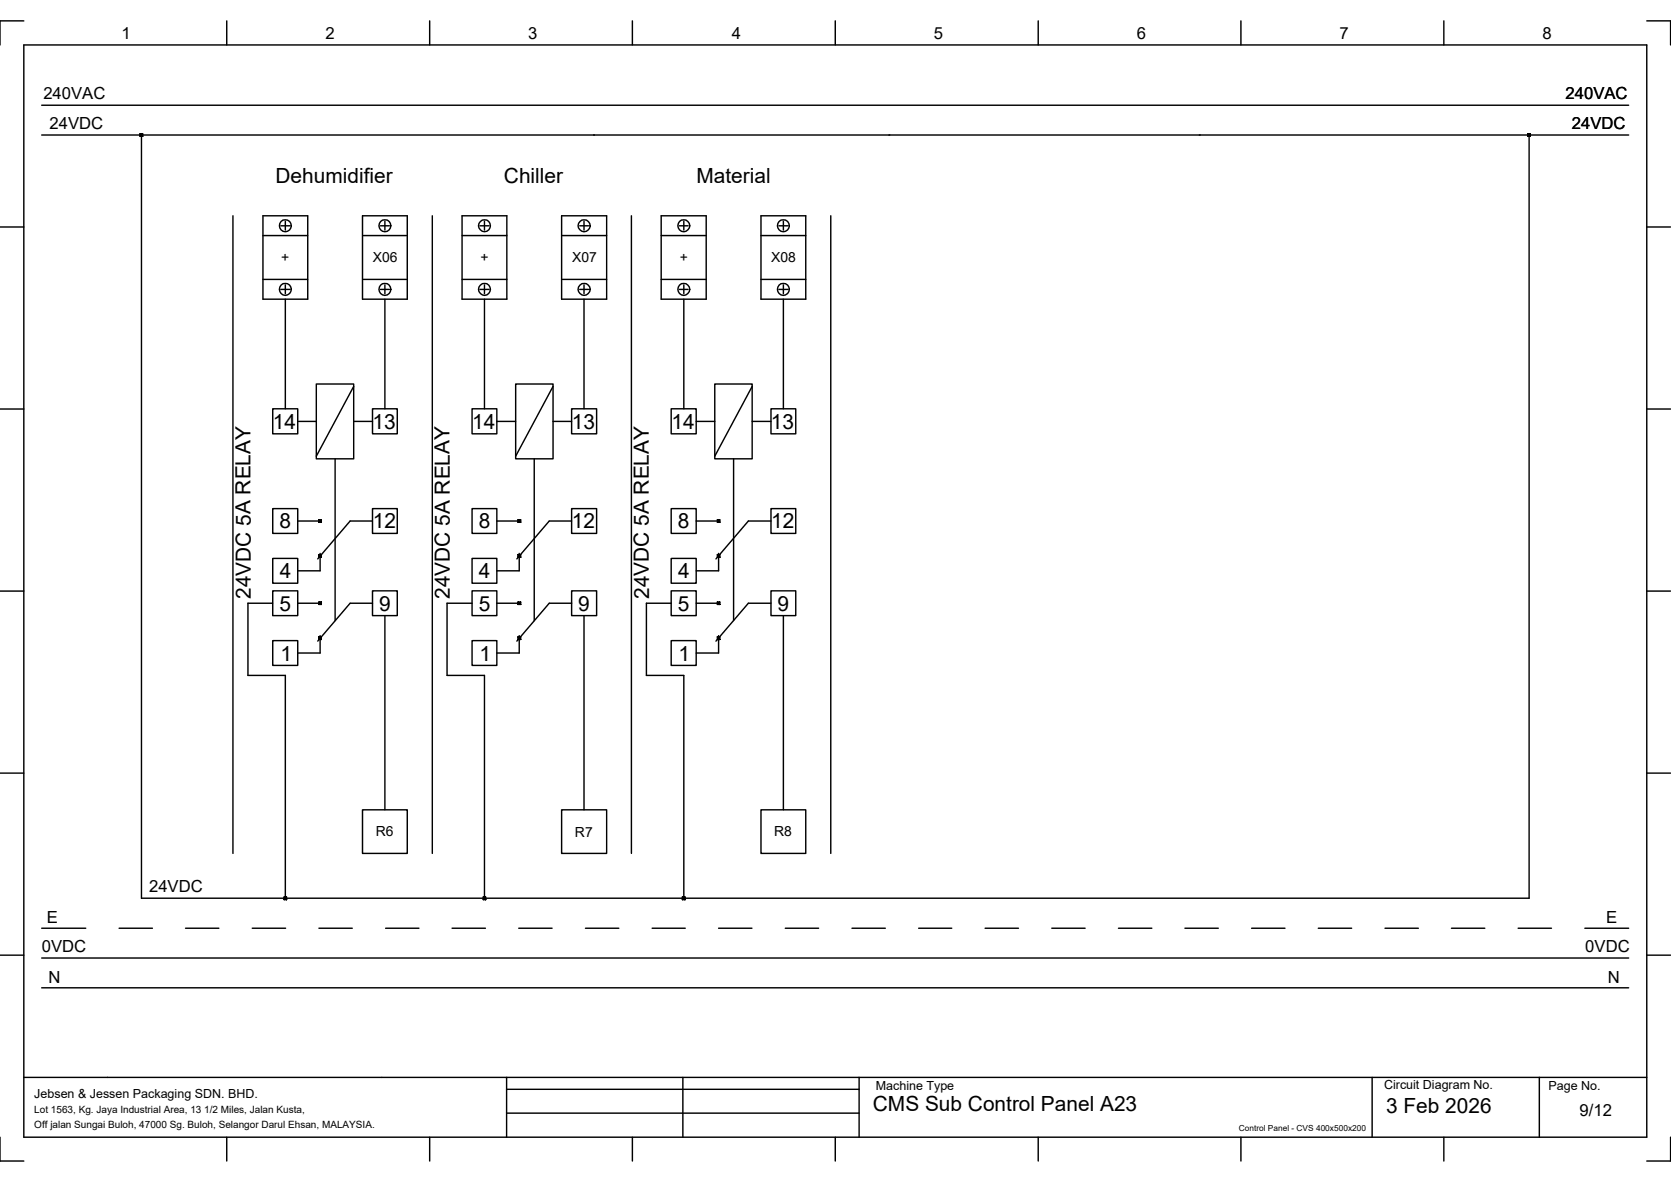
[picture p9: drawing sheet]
<svg xmlns="http://www.w3.org/2000/svg" width="297mm" height="210mm" viewBox="0 0 297 210" stroke-linecap="round" stroke-linejoin="round" font-family="sans-serif">
<g fill="none" stroke="#000" stroke-width=".25">
<path d="M4.2 8h288.5v194h-288.5zM4.2 3.7h-4.2v4.3M7.4 18.7h282.1M40.3 3.7v4.3M76.4 3.7v4.3M112.4 3.7v4.3M148.5 3.7v4.3M184.5 3.7v4.3M220.6 3.7v4.3M256.6 3.7v4.3M292.7 3.7h4.2v4.3M7.4 24h282.1"/>
<path d="M24.9 23.8h.5v.4h-.5zM24.9 23.8l.5 .4M25.1 24v135.6h246.7v-135.6M25.4 23.8l-.5 .4M41.4 38.3v113.3M46.7 38.3h8v14.9h-8zM50.7 39.3v1.6M64.4 38.3h8v14.9h-8zM68.4 39.3v1.6M76.8 38.3v113.3M82.1 38.3h8v14.9h-8zM86.1 39.3v1.6"/>
<path d="M99.8 38.3h8v14.9h-8zM103.8 39.3v1.6M112.2 38.3v113.3M117.5 38.3h8v14.9h-8zM121.5 39.3v1.6M135.3 38.3h7.9v14.9h-7.9zM139.2 39.3v1.6M147.7 38.3v113.3M271.6 23.8h.4v.4h-.4zM271.6 23.8l.4 .4M272 23.8l-.4 .4M0 40.3h4.2"/>
<path d="M46.7 49.6h8M46.7 41.9h8M49.9 51.4h1.6M49.9 40.1h1.6M50.7 50.6v1.6M50.7 53.2v19.4M64.4 49.6h8M64.4 41.9h8M67.6 51.4h1.6M67.6 40.1h1.6M68.4 50.6v1.6M68.4 53.2v19.4"/>
<path d="M82.1 49.6h8M82.1 41.9h8M85.3 51.4h1.6M85.3 40.1h1.6M86.1 50.6v1.6M86.1 53.2v19.4M99.8 49.6h8M99.8 41.9h8M103 51.4h1.6M103 40.1h1.6M103.8 50.6v1.6M103.8 53.2v19.4"/>
<path d="M117.5 49.6h8M117.5 41.9h8M120.7 51.4h1.6M120.7 40.1h1.6M121.5 50.6v1.6M121.5 53.2v19.4M135.3 49.6h7.9M135.3 41.9h7.9M138.4 51.4h1.6M138.4 40.1h1.6M139.2 50.6v1.6M139.2 53.2v19.4"/>
<path d="M292.7 40.3h4.2M0 72.7h4.2M48.5 72.6h4.4v4.5h-4.4zM52.9 74.9h3.3M56.2 68.2h6.7v13.3h-6.7zM62.9 68.6l-6.7 12.5M62.9 74.9h3.3M66.2 72.6h4.4v4.5h-4.4zM83.9 72.6h4.4v4.5h-4.4zM88.3 74.9h3.4M91.7 68.2h6.6v13.3h-6.6zM98.3 74.9h3.3"/>
<path d="M98.3 68.6l-6.6 12.5M101.6 72.6h4.4v4.5h-4.4zM119.3 72.6h4.4v4.5h-4.4zM123.7 74.9h3.3M127 68.2h6.7v13.3h-6.7zM133.7 74.9h3.3M133.7 68.6l-6.7 12.5M137 72.6h4.4v4.5h-4.4zM292.7 72.7h4.2M48.5 90.4h4.4v4.4h-4.4zM48.5 99.2h4.4v4.4h-4.4zM52.9 92.6h4"/>
<path d="M56.7 98.5h.4v.5h-.4zM56.7 92.4h.4v.4h-.4zM56.7 98.5l.4 .5M56.7 92.4l.4 .4M56.9 98.3v3.1h-4M57.1 98.5l-.4 .5M57.1 92.4l-.4 .4M59.6 81.5v28.8M66.2 90.4h4.4v4.4h-4.4zM66.2 92.6h-4l-5.7 6.7M83.9 90.4h4.4v4.4h-4.4zM83.9 99.2h4.4v4.4h-4.4z"/>
<path d="M88.3 92.6h4M92.1 98.5h.4v.5h-.4zM92.1 92.4h.4v.4h-.4zM92.1 98.5l.4 .5M92.1 92.4l.4 .4M92.3 98.3v3.1h-4M92.5 98.5l-.4 .5M92.5 92.4l-.4 .4M95 81.5v28.8M101.6 90.4h4.4v4.4h-4.4zM101.6 92.6h-4l-5.7 6.7M119.3 90.4h4.4v4.4h-4.4z"/>
<path d="M119.3 99.2h4.4v4.4h-4.4zM123.7 92.6h4M127.5 98.5h.4v.5h-.4zM127.5 92.4h.4v.4h-.4zM127.5 98.5l.4 .5M127.5 92.4l.4 .4M127.7 98.3v3.1h-4M127.9 98.5l-.4 .5M127.9 92.4l-.4 .4M130.4 81.5v28.8M137 90.4h4.4v4.4h-4.4zM137 92.6h-4l-5.7 6.7"/>
<path d="M0 105h4.2M48.5 105h4.4v4.4h-4.4zM48.5 113.8h4.4v4.4h-4.4zM48.5 107.2h-4.4v12.8h6.6v39.6M52.9 107.2h4M56.7 113.1h.4v.5h-.4zM56.7 107h.4v.4h-.4zM56.7 113.1l.4 .5M56.7 107l.4 .4M56.9 112.9v3.1h-4M57.1 113.1l-.4 .5M57.1 107l-.4 .4"/>
<path d="M66.2 105h4.4v4.4h-4.4zM66.2 107.2h-4l-5.7 6.7M68.4 109.4v34.5M83.9 105h4.4v4.4h-4.4zM83.9 113.8h4.4v4.4h-4.4zM83.9 107.2h-4.4v12.8h6.6v39.6M88.3 107.2h4M92.1 113.1h.4v.5h-.4zM92.1 107h.4v.4h-.4zM92.1 113.1l.4 .5M92.1 107l.4 .4M92.3 112.9v3.1h-4"/>
<path d="M92.5 113.1l-.4 .5M92.5 107l-.4 .4M101.6 105h4.4v4.4h-4.4zM101.6 107.2h-4l-5.7 6.7M103.8 109.4v34.5M119.3 105h4.4v4.4h-4.4zM119.3 113.8h4.4v4.4h-4.4zM119.3 107.2h-4.4v12.8h6.6v39.6M123.7 107.2h4M127.5 113.1h.4v.5h-.4zM127.5 107h.4v.4h-.4zM127.5 113.1l.4 .5"/>
<path d="M127.5 107l.4 .4M127.7 112.9v3.1h-4M127.9 113.1l-.4 .5M127.9 107l-.4 .4M137 105h4.4v4.4h-4.4zM137 107.2h-4l-5.7 6.7M139.2 109.4v34.5M292.7 105h4.2M0 137.4h4.2M292.7 137.4h4.2M50.5 159.4h.4v.4h-.4zM50.5 159.4l.4 .4"/>
<path d="M50.9 159.4l-.4 .4M64.4 143.9h8v7.7h-8zM85.9 159.4h.4v.4h-.4zM85.9 159.4l.4 .4M86.3 159.4l-.4 .4M99.8 143.9h8v7.7h-8zM121.3 159.4h.5v.4h-.5zM121.3 159.4l.5 .4M121.8 159.4l-.5 .4M135.3 143.9h7.9v7.7h-7.9zM0 169.7h4.2M7.4 175.5h282.1"/>
<path d="M7.4 164.9h7.8M7.4 170.2h282.1M21.2 164.9h5.9M33 164.9h5.9M44.8 164.9h6M56.7 164.9h5.9M68.5 164.9h6M80.3 164.9h6M92.2 164.9h5.9M104.1 164.9h5.9M115.9 164.9h5.9M127.7 164.9h5.9"/>
<path d="M139.6 164.9h5.9M151.4 164.9h6M163.3 164.9h5.9M175.1 164.9h5.9M186.9 164.9h6M198.8 164.9h5.9M210.6 164.9h5.9M222.5 164.9h5.9M234.3 164.9h5.9M246.2 164.9h5.9M258 164.9h5.9M269.8 164.9h6"/>
<path d="M281.7 164.9h7.8M292.7 169.7h4.2M4.2 191.4h288.5M90 197.8h62.7M90 193.5h62.7M90 191.4v10.6M121.4 191.4v10.6M152.7 191.4v10.6M243.9 191.4v10.6M273.6 191.4v10.6M0 202v4.3h4.2M40.3 202v4.3"/>
<path d="M76.4 202v4.3M112.4 202v4.3M148.5 202v4.3M184.5 202v4.3M220.6 202v4.3M256.6 202v4.3M296.9 202v4.3h-4.2"/>
<circle cx="50.7" cy="51.4" r="1.07"/>
<circle cx="50.7" cy="40.1" r="1.07"/>
<circle cx="68.4" cy="51.4" r="1.07"/>
<circle cx="68.4" cy="40.1" r="1.07"/>
<circle cx="86.1" cy="51.4" r="1.05"/>
<circle cx="86.1" cy="40.1" r="1.05"/>
<circle cx="103.8" cy="51.4" r="1.07"/>
<circle cx="103.8" cy="40.1" r="1.07"/>
<circle cx="121.5" cy="40.1" r="1.07"/>
<circle cx="121.5" cy="51.4" r="1.07"/>
<circle cx="139.2" cy="51.4" r="1.07"/>
<circle cx="139.2" cy="40.1" r="1.07"/>
</g>
<path d="M105.5 24h.1M158 24h.1M213.1 24h.1" fill="none" stroke="#000" stroke-width=".18"/>
<g font-size="3.7">
<text x="49" y="32.5">Dehumidifier</text>
<text x="89.6" y="32.5">Chiller</text>
<text x="123.8" y="32.5">Material</text>
<text x="48.5" y="76.2">14</text>
<text x="66.2" y="76.2">13</text>
<text x="83.9" y="76.2">14</text>
<text x="101.6" y="76.2">13</text>
<text x="119.3" y="76.2">14</text>
<text x="137" y="76.2">13</text>
<text x="49.7" y="93.9">8</text>
<text x="66.3" y="93.9">12</text>
<text x="85.1" y="93.9">8</text>
<text x="101.6" y="93.9">12</text>
<text x="120.5" y="93.9">8</text>
<text x="137.1" y="93.9">12</text>
<text x="44.6" y="106.4" transform="rotate(-90 44.6 106.4)">24VDC 5A RELAY</text>
<text x="49.7" y="102.7">4</text>
<text x="80" y="106.4" transform="rotate(-90 80 106.4)">24VDC 5A RELAY</text>
<text x="85.1" y="102.7">4</text>
<text x="115.4" y="106.4" transform="rotate(-90 115.4 106.4)">24VDC 5A RELAY</text>
<text x="120.6" y="102.7">4</text>
<text x="49.7" y="108.5">5</text>
<text x="67.4" y="108.5">9</text>
<text x="85.1" y="108.5">5</text>
<text x="102.8" y="108.5">9</text>
<text x="120.5" y="108.5">5</text>
<text x="138.2" y="108.5">9</text>
<text x="49.8" y="117.4">1</text>
<text x="85.2" y="117.4">1</text>
<text x="120.6" y="117.4">1</text>
<text x="155.2" y="197.4">CMS Sub Control Panel A23</text>
<text x="246.4" y="197.7">3 Feb 2026</text>
</g>
<g font-size="3">
<text x="21.6" y="6.9">1</text>
<text x="57.9" y="6.9">2</text>
<text x="93.9" y="6.9">3</text>
<text x="130" y="6.9">4</text>
<text x="166" y="6.9">5</text>
<text x="202.1" y="6.9">6</text>
<text x="238.1" y="6.9">7</text>
<text x="274.2" y="6.9">8</text>
<text x="7.7" y="17.6">240VAC</text>
<text x="278.3" y="17.6">240VAC</text>
<text x="8.8" y="22.9">24VDC</text>
<text x="279.4" y="22.9">24VDC</text>
<text x="26.5" y="158.6">24VDC</text>
<text x="8.3" y="164.1">E</text>
<text x="285.5" y="164.1">E</text>
<text x="7.5" y="169.1">0VDC</text>
<text x="281.8" y="169.1">0VDC</text>
<text x="8.6" y="174.7">N</text>
<text x="285.8" y="174.7">N</text>
<text x="280.8" y="198.3">9/12</text>
</g>
<g font-size="2.5">
<text x="50" y="46.6">+</text>
<text x="66.3" y="46.6">X06</text>
<text x="85.4" y="46.6">+</text>
<text x="101.7" y="46.6">X07</text>
<text x="120.8" y="46.6">+</text>
<text x="137.1" y="46.6">X08</text>
<text x="66.8" y="148.6">R6</text>
<text x="102.2" y="148.7">R7</text>
<text x="137.6" y="148.6">R8</text>
</g>
<g font-size="2.2">
<text x="6.1" y="195.1">Jebsen &amp; Jessen Packaging SDN. BHD.</text>
<text x="155.7" y="193.6">Machine Type</text>
<text x="246" y="193.5">Circuit Diagram No.</text>
<text x="275.3" y="193.6">Page No.</text>
</g>
<g font-size="1.8">
<text x="6.1" y="197.8">Lot 1563, Kg. Jaya Industrial Area, 13 1/2 Miles, Jalan Kusta,</text>
<text x="6.1" y="200.4">Off jalan Sungai Buloh, 47000 Sg. Buloh, Selangor Darul Ehsan, MALAYSIA.</text>
</g>
<text font-size="1.5" x="220.2" y="200.9">Control Panel - CVS 400x500x200</text>
</svg>
